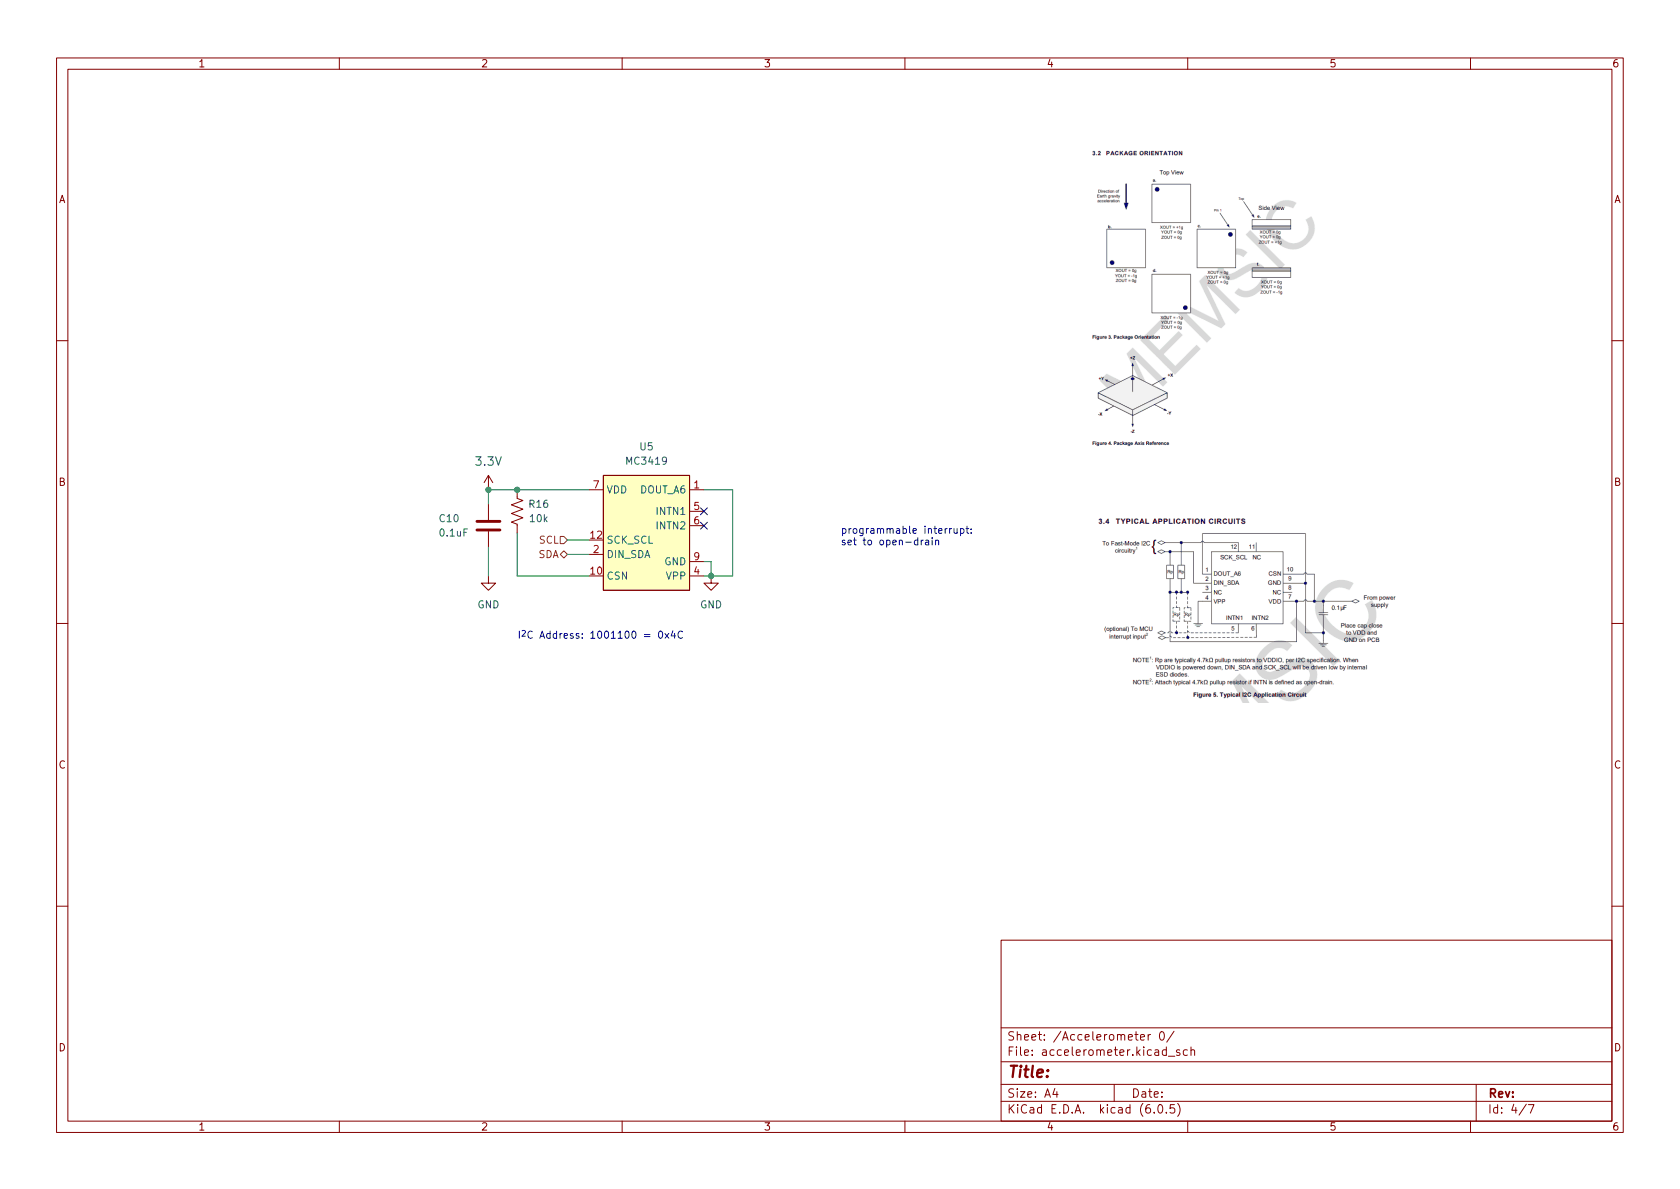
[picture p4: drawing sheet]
(kicad_sch (version 20211123) (generator eeschema)

 (paper "A4")

 (lib_symbols
  (symbol "Device:C" (pin_numbers hide) (pin_names (offset 0.254)) (in_bom yes) (on_board yes)
   (property "Reference" "C" (id 0) (at 0.635 2.54 0) (effects (font (size 1.27 1.27)) (justify left)))
   (property "Value" "C" (id 1) (at 0.635 -2.54 0) (effects (font (size 1.27 1.27)) (justify left)))
   (property "Footprint" "" (id 2) (at 0.9652 -3.81 0) (effects (font (size 1.27 1.27)) hide))
   (property "Datasheet" "~" (id 3) (at 0 0 0) (effects (font (size 1.27 1.27)) hide))
   (symbol "C_0_1"
    (polyline (pts (xy -2.032 -0.762) (xy 2.032 -0.762)) (stroke (width 0.508) (type default) (color 0 0 0 0)) (fill (type none)))
    (polyline (pts (xy -2.032 0.762) (xy 2.032 0.762)) (stroke (width 0.508) (type default) (color 0 0 0 0)) (fill (type none))))
   (symbol "C_1_1"
    (pin passive line (at 0 3.81 270) (length 2.794) (name "~" (effects (font (size 1.27 1.27)))) (number "1" (effects (font (size 1.27 1.27)))))
    (pin passive line (at 0 -3.81 90) (length 2.794) (name "~" (effects (font (size 1.27 1.27)))) (number "2" (effects (font (size 1.27 1.27)))))))
  (symbol "Device:R_US" (pin_numbers hide) (pin_names (offset 0)) (in_bom yes) (on_board yes)
   (property "Reference" "R" (id 0) (at 2.54 0 90) (effects (font (size 1.27 1.27))))
   (property "Value" "R_US" (id 1) (at -2.54 0 90) (effects (font (size 1.27 1.27))))
   (property "Footprint" "" (id 2) (at 1.016 -0.254 90) (effects (font (size 1.27 1.27)) hide))
   (property "Datasheet" "~" (id 3) (at 0 0 0) (effects (font (size 1.27 1.27)) hide))
   (symbol "R_US_0_1"
    (polyline (pts (xy 0 -2.286) (xy 0 -2.54)) (stroke (width 0) (type default) (color 0 0 0 0)) (fill (type none)))
    (polyline (pts (xy 0 2.286) (xy 0 2.54)) (stroke (width 0) (type default) (color 0 0 0 0)) (fill (type none)))
    (polyline (pts (xy 0 -0.762) (xy 1.016 -1.143) (xy 0 -1.524) (xy -1.016 -1.905) (xy 0 -2.286)) (stroke (width 0) (type default) (color 0 0 0 0)) (fill (type none)))
    (polyline (pts (xy 0 0.762) (xy 1.016 0.381) (xy 0 0) (xy -1.016 -0.381) (xy 0 -0.762)) (stroke (width 0) (type default) (color 0 0 0 0)) (fill (type none)))
    (polyline (pts (xy 0 2.286) (xy 1.016 1.905) (xy 0 1.524) (xy -1.016 1.143) (xy 0 0.762)) (stroke (width 0) (type default) (color 0 0 0 0)) (fill (type none))))
   (symbol "R_US_1_1"
    (pin passive line (at 0 3.81 270) (length 1.27) (name "~" (effects (font (size 1.27 1.27)))) (number "1" (effects (font (size 1.27 1.27)))))
    (pin passive line (at 0 -3.81 90) (length 1.27) (name "~" (effects (font (size 1.27 1.27)))) (number "2" (effects (font (size 1.27 1.27)))))))
  (symbol "imu-stamp:MC3419" (in_bom yes) (on_board yes)
   (property "Reference" "U" (id 0) (at 0 3.81 0) (effects (font (size 1.27 1.27))))
   (property "Value" "MC3419" (id 1) (at 0 1.27 0) (effects (font (size 1.27 1.27))))
   (property "Footprint" "Package_LGA:LGA-12_2x2mm_P0.5mm" (id 2) (at 0 -3.81 0) (effects (font (size 1.27 1.27)) hide))
   (property "Datasheet" "MC3419" (id 3) (at 0 -1.27 0) (effects (font (size 1.27 1.27)) hide))
   (symbol "MC3419_0_0"
    (pin unspecified line (at 10.16 -2.54 180) (length 2.54) (name "DOUT_A6" (effects (font (size 1.27 1.27)))) (number "1" (effects (font (size 1.27 1.27)))))
    (pin unspecified line (at -10.16 -17.78 0) (length 2.54) (name "CSN" (effects (font (size 1.27 1.27)))) (number "10" (effects (font (size 1.27 1.27)))))
    (pin unspecified line (at -10.16 -8.89 0) (length 2.54) hide (name "NC" (effects (font (size 1.27 1.27)))) (number "11" (effects (font (size 1.27 1.27)))))
    (pin unspecified line (at -10.16 -11.43 0) (length 2.54) (name "SCK_SCL" (effects (font (size 1.27 1.27)))) (number "12" (effects (font (size 1.27 1.27)))))
    (pin unspecified line (at -10.16 -13.97 0) (length 2.54) (name "DIN_SDA" (effects (font (size 1.27 1.27)))) (number "2" (effects (font (size 1.27 1.27)))))
    (pin unspecified line (at -10.16 -6.35 0) (length 2.54) hide (name "NC" (effects (font (size 1.27 1.27)))) (number "3" (effects (font (size 1.27 1.27)))))
    (pin unspecified line (at 10.16 -17.78 180) (length 2.54) (name "VPP" (effects (font (size 1.27 1.27)))) (number "4" (effects (font (size 1.27 1.27)))))
    (pin unspecified line (at 10.16 -6.35 180) (length 2.54) (name "INTN1" (effects (font (size 1.27 1.27)))) (number "5" (effects (font (size 1.27 1.27)))))
    (pin unspecified line (at 10.16 -8.89 180) (length 2.54) (name "INTN2" (effects (font (size 1.27 1.27)))) (number "6" (effects (font (size 1.27 1.27)))))
    (pin unspecified line (at -10.16 -2.54 0) (length 2.54) (name "VDD" (effects (font (size 1.27 1.27)))) (number "7" (effects (font (size 1.27 1.27)))))
    (pin unspecified line (at -10.16 -7.62 0) (length 2.54) hide (name "NC" (effects (font (size 1.27 1.27)))) (number "8" (effects (font (size 1.27 1.27)))))
    (pin unspecified line (at 10.16 -15.24 180) (length 2.54) (name "GND" (effects (font (size 1.27 1.27)))) (number "9" (effects (font (size 1.27 1.27))))))
   (symbol "MC3419_0_1"
    (rectangle (start -7.62 0) (end 7.62 -20.32) (stroke (width 0) (type default) (color 0 0 0 0)) (fill (type background)))))
  (symbol "mainboard:3.3V" (power) (pin_names (offset 1.016)) (in_bom yes) (on_board yes)
   (property "Reference" "#P+" (id 0) (at 0 0 0) (effects (font (size 1.27 1.27)) hide))
   (property "Value" "3.3V" (id 1) (at -1.016 3.556 0) (effects (font (size 1.4986 1.4986)) (justify left bottom)))
   (property "Footprint" "" (id 2) (at 0 0 0) (effects (font (size 1.27 1.27)) hide))
   (property "Datasheet" "" (id 3) (at 0 0 0) (effects (font (size 1.27 1.27)) hide))
   (property "ki_locked" "" (id 4) (at 0 0 0) (effects (font (size 1.27 1.27))))
   (symbol "3.3V_1_0"
    (polyline (pts (xy 0 2.54) (xy -0.762 1.27)) (stroke (width 0) (type default) (color 0 0 0 0)) (fill (type none)))
    (polyline (pts (xy 0.762 1.27) (xy 0 2.54)) (stroke (width 0) (type default) (color 0 0 0 0)) (fill (type none)))
    (pin power_in line (at 0 0 90) (length 2.54) (name "3.3V" (effects (font (size 0 0)))) (number "1" (effects (font (size 0 0)))))))
  (symbol "power:GND" (power) (pin_names (offset 0)) (in_bom yes) (on_board yes)
   (property "Reference" "#PWR" (id 0) (at 0 -6.35 0) (effects (font (size 1.27 1.27)) hide))
   (property "Value" "GND" (id 1) (at 0 -3.81 0) (effects (font (size 1.27 1.27))))
   (property "Footprint" "" (id 2) (at 0 0 0) (effects (font (size 1.27 1.27)) hide))
   (property "Datasheet" "" (id 3) (at 0 0 0) (effects (font (size 1.27 1.27)) hide))
   (symbol "GND_0_1"
    (polyline (pts (xy 0 0) (xy 0 -1.27) (xy 1.27 -1.27) (xy 0 -2.54) (xy -1.27 -1.27) (xy 0 -1.27)) (stroke (width 0) (type default) (color 0 0 0 0)) (fill (type none))))
   (symbol "GND_1_1"
    (pin power_in line (at 0 0 270) (length 0) hide (name "GND" (effects (font (size 1.27 1.27)))) (number "1" (effects (font (size 1.27 1.27))))))))

 (junction (at 86.36 86.36) (diameter 0) (color 0 0 0 0))
 (junction (at 91.44 86.36) (diameter 0) (color 0 0 0 0))
 (junction (at 125.73 101.6) (diameter 0) (color 0 0 0 0))

 (no_connect (at 124.46 92.71))
 (no_connect (at 124.46 90.17))

 (wire (pts (xy 125.73 99.06) (xy 125.73 101.6)) (stroke (width 0) (type default) (color 0 0 0 0)))
 (wire (pts (xy 125.73 101.6) (xy 129.54 101.6)) (stroke (width 0) (type default) (color 0 0 0 0)))
 (wire (pts (xy 125.73 99.06) (xy 124.46 99.06)) (stroke (width 0) (type default) (color 0 0 0 0)))
 (wire (pts (xy 91.44 101.6) (xy 91.44 93.98)) (stroke (width 0) (type default) (color 0 0 0 0)))
 (wire (pts (xy 86.36 86.36) (xy 91.44 86.36)) (stroke (width 0) (type default) (color 0 0 0 0)))
 (wire (pts (xy 104.14 95.25) (xy 100.33 95.25)) (stroke (width 0) (type default) (color 0 0 0 0)))
 (wire (pts (xy 86.36 96.52) (xy 86.36 101.6)) (stroke (width 0) (type default) (color 0 0 0 0)))
 (wire (pts (xy 91.44 86.36) (xy 104.14 86.36)) (stroke (width 0) (type default) (color 0 0 0 0)))
 (wire (pts (xy 104.14 97.79) (xy 100.33 97.79)) (stroke (width 0) (type default) (color 0 0 0 0)))
 (wire (pts (xy 129.54 86.36) (xy 129.54 101.6)) (stroke (width 0) (type default) (color 0 0 0 0)))
 (wire (pts (xy 129.54 86.36) (xy 124.46 86.36)) (stroke (width 0) (type default) (color 0 0 0 0)))
 (wire (pts (xy 104.14 101.6) (xy 91.44 101.6)) (stroke (width 0) (type default) (color 0 0 0 0)))
 (wire (pts (xy 125.73 101.6) (xy 124.46 101.6)) (stroke (width 0) (type default) (color 0 0 0 0)))
 (wire (pts (xy 86.36 86.36) (xy 86.36 88.9)) (stroke (width 0) (type default) (color 0 0 0 0)))

 (image (at 219.71 106.68)
  (data))
 (image (at 214.63 52.07)
  (data))

 (text "I^{2}C Address: 1001100 = 0x4C" (at 91.44 113.03 0) (effects (font (size 1.27 1.27)) (justify left bottom)))
 (text "programmable interrupt:\nset to open-drain" (at 148.59 96.52 0) (effects (font (size 1.27 1.27)) (justify left bottom)))

 (hierarchical_label "SCL" (shape input) (at 100.33 95.25 180) (effects (font (size 1.27 1.27)) (justify right)))
 (hierarchical_label "SDA" (shape bidirectional) (at 100.33 97.79 180) (effects (font (size 1.27 1.27)) (justify right)))

 (symbol (lib_id "Device:C") (at 86.36 92.71 180) (unit 1) (in_bom yes) (on_board yes)
  (property "Reference" "C10" (id 0) (at 77.47 91.44 0) (effects (font (size 1.27 1.27)) (justify right)))
  (property "Value" "0.1uF" (id 1) (at 77.47 93.98 0) (effects (font (size 1.27 1.27)) (justify right)))
  (property "Footprint" "Capacitor_SMD:C_0201_0603Metric" (id 2) (at 85.3948 88.9 0) (effects (font (size 1.27 1.27)) hide))
  (property "Datasheet" "GRT033R61A104KE01J" (id 3) (at 86.36 92.71 0) (effects (font (size 1.27 1.27)) hide)) (pin "1") (pin "2"))

 (symbol (lib_id "power:GND") (at 86.36 101.6 0) (unit 1) (in_bom yes) (on_board yes) (fields_autoplaced)
  (property "Reference" "#PWR014" (id 0) (at 86.36 107.95 0) (effects (font (size 1.27 1.27)) hide))
  (property "Value" "GND" (id 1) (at 86.36 106.68 0))
  (property "Footprint" "" (id 2) (at 86.36 101.6 0) (effects (font (size 1.27 1.27)) hide))
  (property "Datasheet" "" (id 3) (at 86.36 101.6 0) (effects (font (size 1.27 1.27)) hide)) (pin "1"))

 (symbol (lib_id "power:GND") (at 125.73 101.6 0) (unit 1) (in_bom yes) (on_board yes) (fields_autoplaced)
  (property "Reference" "#PWR015" (id 0) (at 125.73 107.95 0) (effects (font (size 1.27 1.27)) hide))
  (property "Value" "GND" (id 1) (at 125.73 106.68 0))
  (property "Footprint" "" (id 2) (at 125.73 101.6 0) (effects (font (size 1.27 1.27)) hide))
  (property "Datasheet" "" (id 3) (at 125.73 101.6 0) (effects (font (size 1.27 1.27)) hide)) (pin "1"))

 (symbol (lib_id "imu-stamp:MC3419") (at 114.3 83.82 0) (unit 1) (in_bom yes) (on_board yes) (fields_autoplaced)
  (property "Reference" "U5" (id 0) (at 114.3 78.74 0))
  (property "Value" "MC3419" (id 1) (at 114.3 81.28 0))
  (property "Footprint" "Package_LGA:LGA-12_2x2mm_P0.5mm" (id 2) (at 114.3 87.63 0) (effects (font (size 1.27 1.27)) hide))
  (property "Datasheet" "MC3419" (id 3) (at 114.3 85.09 0) (effects (font (size 1.27 1.27)) hide)) (pin "1") (pin "10") (pin "11") (pin "12") (pin "2") (pin "3") (pin "4") (pin "5") (pin "6") (pin "7") (pin "8") (pin "9"))

 (symbol (lib_id "Device:R_US") (at 91.44 90.17 180) (unit 1) (in_bom yes) (on_board yes)
  (property "Reference" "R16" (id 0) (at 95.25 88.9 0))
  (property "Value" "10k" (id 1) (at 95.25 91.44 0))
  (property "Footprint" "Resistor_SMD:R_0201_0603Metric" (id 2) (at 90.424 89.916 90) (effects (font (size 1.27 1.27)) hide))
  (property "Datasheet" "RMCF0201FT4K70" (id 3) (at 91.44 90.17 0) (effects (font (size 1.27 1.27)) hide)) (pin "1") (pin "2"))

 (symbol (lib_id "mainboard:3.3V") (at 86.36 86.36 0) (unit 1) (in_bom yes) (on_board yes)
  (property "Reference" "#SUPPLY07" (id 0) (at 86.36 86.36 0) (effects (font (size 1.27 1.27)) hide))
  (property "Value" "3.3V" (id 1) (at 83.82 82.55 0) (effects (font (size 1.4986 1.4986)) (justify left bottom)))
  (property "Footprint" "" (id 2) (at 86.36 86.36 0) (effects (font (size 1.27 1.27)) hide))
  (property "Datasheet" "" (id 3) (at 86.36 86.36 0) (effects (font (size 1.27 1.27)) hide)) (pin "1")))
